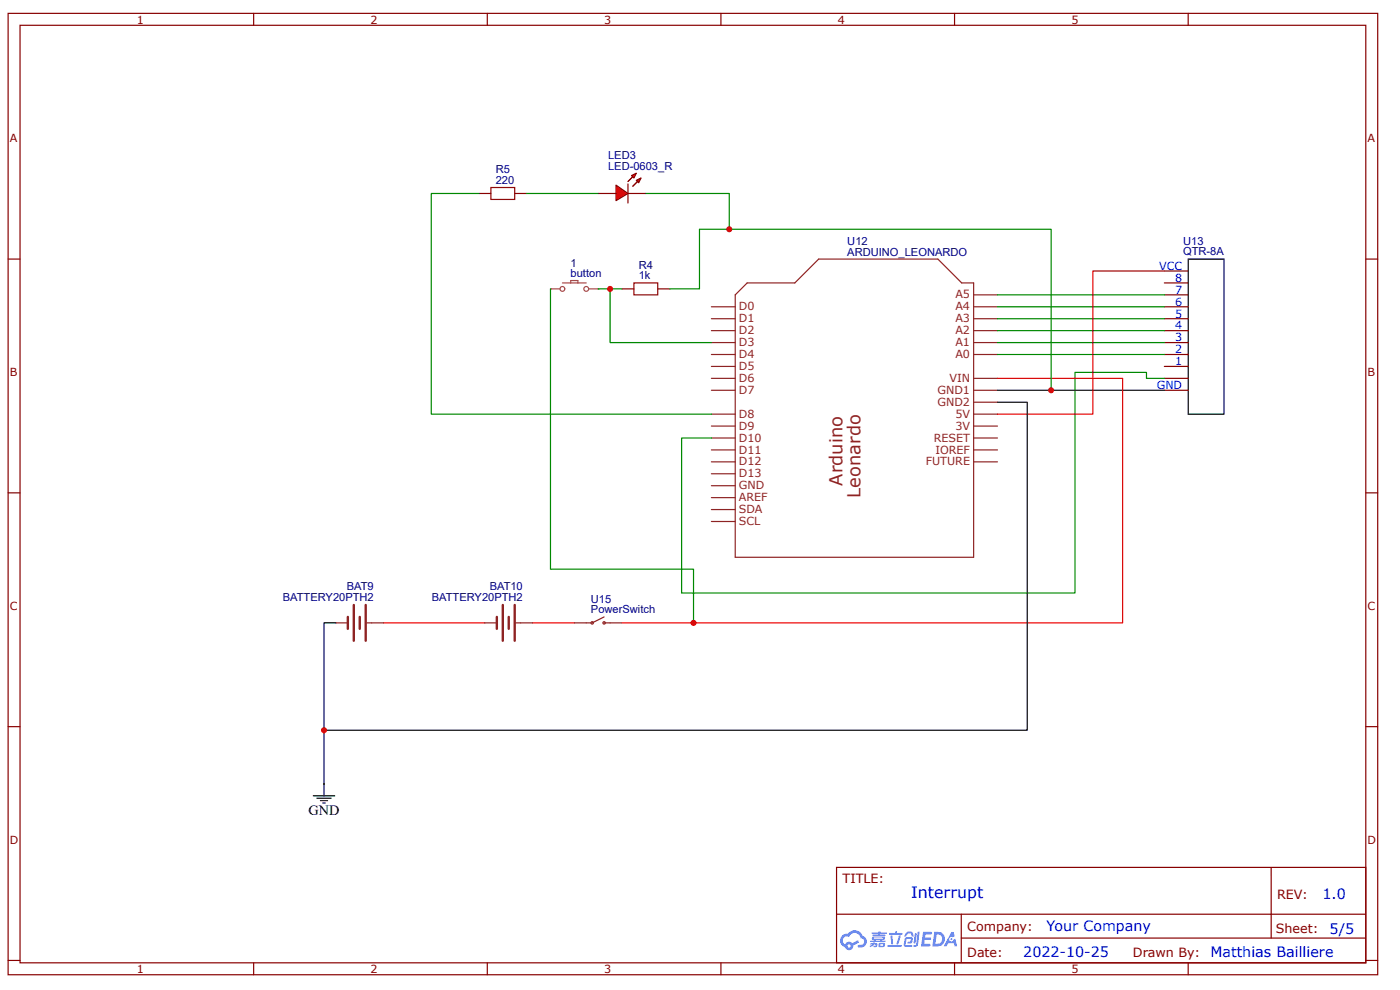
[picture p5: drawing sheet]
<svg xmlns="http://www.w3.org/2000/svg" width="297mm" height="210mm" viewBox="0 0 297 210" stroke-linecap="round" stroke-linejoin="round" font-family="sans-serif">
<g fill="none" stroke="#800" stroke-width=".25">
<path d="M1.7 2.8h290.6v203.9h-290.6zM4.3 5.4h285.5v198.7h-285.5zM53.8 2.8v2.6M103.4 2.8v2.6M152.9 2.8v2.6M202.5 2.8v2.6M252.1 2.8v2.6M1.7 54.9h2.6M289.8 54.9h2.5M1.7 104.5h2.6M289.8 104.5h2.5M1.7 154.1h2.6"/>
<path d="M289.8 154.1h2.5M177.5 183.9h112.3v20.2h-112.3zM177.5 193.8h112.2M203.9 198.9h85.8M203.9 193.8v10.1M269.7 183.9v15M1.7 203.6h2.6M53.8 204.1v2.6M103.4 204.1v2.6M152.9 204.1v2.6M202.5 204.1v2.6M252.1 204.1v2.6"/>
<path d="M289.8 203.6h2.5"/>
</g>
<g fill="#58f">
<path d="M195.8 197.6h1.7l.2 .1-.1 .4h-1.3l-.1 .6h1.1l.2 .3-.2 .3h-1.1l-.1 .8h1.2l.1 .3-.1 .2h-1.9z"/>
<path d="M201.8 197.6h.5l.2 .9-.4 .2a.48 .48 0 0 0-.7 .2 .48 .48 0 0 0 .3 .7 .48 .48 0 0 0 .6-.4l.4-.2 .4 1.6h-.6l-.1-.6h-1.2l-.4 .6h-.6z"/>
<path d="M194.1 197.9h.4l-.3 2-.2 .2-.2-.3z"/>
<path d="M194.7 197.5h.4l-.3 2.8a.57 .57 0 0 1-.5 .4 .57 .57 0 0 1-.6-.2l.7-.3z"/>
<path d="M192.3 197.7l.4-.2 .8 .1 .3 .9-.4 .1-.2-.7h-.6l-.4 .7-.3-.1z"/>
<path d="M192.1 198.8l1.2-.1a.73 .73 0 0 1 .4 .7 .73 .73 0 0 1-.6 .7l-.5-.1-.1-.2 .2-.2h.4l.2-.5h-.9l-.3 1.2 1.3 .1 .1 .2-.2 .2h-1.1l-.4-.2-.1-.4z"/>
<path d="M188.3 200.3h2.8l.2 .3-.2 .2h-2.7z"/>
<path d="M190.7 198.3h.4a2.79 2.79 0 0 1-.7 2l-.2-.2z"/>
<path d="M188.9 198.4h.4l.2 1.6-.2 .2-.2-.1z"/>
<path d="M188.6 197.8h1.3v-.3l.4-.1v.4h1l.2 .2-.2 .2h-2.6z"/>
<path d="M184.7 199.9l.9-.1v.1l.5 .2-.1 .6-.7 .1v-.3h.4v-.2a.45 .45 0 0 0-.6 .3l-.5 .2-.1-.3 .5-.2h-.4z"/>
<path d="M185 197.7h1.3l.1-.2h.4v.2h1.2l.1 .2-.1 .1h-1.3v.2h1l.2 .1-.2 .1h-2.5l-.1-.2h1.2v-.2h-1.3z"/>
<path d="M198.2 197.6l-.4 3h.9a1.55 1.55 0 0 0 1.8-1.5 1.55 1.55 0 0 0-1.8-1.5zM198.7 198.1a1.04 1.04 0 0 1 1.2 1.2 1.04 1.04 0 0 1-1.5 .8z"/>
<path d="M185.1 198.7l-.1 .4 .4 .2v.1h-.7v.3h3.1l.1-.1-.1-.2h-.7l.1-.1a.43 .43 0 0 0 .5-.2 .43 .43 0 0 0-.2-.6h-2.2zM185.4 198.8l2 .1-.2 .1h-1.8zM185.8 199.3h1l-.1 .1h-.8z"/>
<path d="M186.5 200l-.1 .8 1.3-.1v-.8zM186.8 200.2h.5v.3h-.5z"/>
<path d="M178.6 198.4a1.47 1.47 0 0 0 .7 2.4 .89 .89 0 0 0 1 .6 .89 .89 0 0 0 .7-.9l1.3-.7-.3-.5-1.2 .7-.4-.3a.89 .89 0 0 0-1.1 .5 .9 .9 0 0 1-.4-1.2 .9 .9 0 0 1 1.2-.3 1.3 1.3 0 0 1 1.4-.9 1.3 1.3 0 0 1 1.1 1.1 .74 .74 0 0 1 .7 1 .74 .74 0 0 1-1.1 .4l-.2 .2v.2a1.28 1.28 0 0 0 1.8-.6 1.28 1.28 0 0 0-.8-1.7 1.89 1.89 0 0 0-3.2-.4l-.7 .1zM179.8 200.5a.35 .35 0 0 1 .7 0 .35 .35 0 0 1-.7 0z"/>
<circle cx="201.8" cy="199.1" r=".19"/>
</g>
<g fill="none" stroke="#8d2323" stroke-width=".25">
<path d="M150.9 65h5.1M150.9 67.6h5.1M150.9 70.1h5.1M150.9 72.6h5.1M150.9 75.2h5.1M150.9 77.7h5.1M156 62.5l2.5-2.5h10.1l5.1-5.1h25.3l5 5.1h2.6v58.1h-50.6zM206.6 65h5M206.6 67.6h5M206.6 70.1h5M206.6 72.6h5M206.6 75.2h5"/>
<path d="M206.6 62.5h5M150.9 80.2h5.1M150.9 82.7h5.1M150.9 87.8h5.1M150.9 90.3h5.1M150.9 92.9h5.1M150.9 95.4h5.1M150.9 97.9h5.1M206.6 80.2h5M206.6 82.7h5M206.6 87.8h5M206.6 90.3h5"/>
<path d="M206.6 92.9h5M206.6 95.4h5M206.6 97.9h5M206.6 85.3h5M150.9 100.4h5.1M150.9 103h5.1M150.9 105.5h5.1M150.9 110.6h5.1M150.9 108h5.1M71.3 132.1h2.5M77.8 132.1h3.6M102.9 132.1h2.5"/>
<path d="M109.4 132.1h3.6M121.8 132.1h3.6M128.2 132.1h3.8M128.2 130.8l-2.6 1.3"/>
<circle cx="125.6" cy="132.1" r=".25"/>
<circle cx="128.2" cy="132.1" r=".25"/>
</g>
<path d="M252.1 54.9h7.6v32.9h-7.6zM211.6 82.7h35.4M211.6 85.3h6.3v69.5h-149.2M71.3 132.1h-2.6v36.6M66.5 168.7h4.5M67.2 169.2h3.1M68 169.7h1.5M68.5 170.2h.5" fill="none" stroke="#000" stroke-width=".25"/>
<g fill="none" stroke="#800" stroke-width=".25">
<path d="M247 60h5.1M247 57.5h5.1M132 61.2h2.5M139.5 61.2h2.6M247 77.7h5.1M247 75.2h5.1M247 72.6h5.1M247 70.1h5.1M247 67.6h5.1M247 65h5.1M247 62.5h5.1M247 82.7h5.1"/>
<path d="M247 80.2h5.1"/>
</g>
<path d="M116.8 61.2v59.5h30.3v11.4M126.9 61.2h2.5v11.4h21.5M129.4 61.2h2.6M142.1 61.2h6.3v-12.6h74.6v34.1M211.6 72.6h35.4M211.6 70.1h35.4M211.6 75.2h35.4M211.6 65h35.4M211.6 67.6h35.4M211.6 62.5h35.4M247 80.2h-3.8v-1.2h-15.1v46.7h-83.5v-32.8h6.3" fill="none" stroke="#080" stroke-width=".25"/>
<path d="M247 57.5h-15.2v30.3h-20.2M81.4 132.1h21.5M113 132.1h8.8" fill="none" stroke="#c00" stroke-width=".25"/>
<path d="M73.8 130.8v2.5M75.1 128.3v7.5M76.3 130.8v2.5M77.6 128.3v7.5M105.4 130.8v2.5M106.7 128.3v7.5M107.9 130.8v2.5M109.2 128.3v7.5" fill="none" stroke="#8d2323" stroke-width=".51"/>
<path d="M211.6 80.2h26.6v51.9h-106.2" fill="none" stroke="#f00" stroke-width=".25"/>
<g fill="none" stroke="#a54b4b" stroke-width=".25">
<path d="M119.3 60h5.1M121.1 60v-.5h1.5v.5M116.8 61.2h.1M116.8 61.2h2M124.9 61.2h2M126.9 61.2h.1"/>
<circle cx="119.3" cy="61.3" r=".51"/>
<circle cx="124.4" cy="61.3" r=".51"/>
</g>
<path d="M134.5 60h5v2.5h-5z" fill="none" stroke="#a00000" stroke-width=".25"/>
<path d="M130.7 39.2l2.5 1.8-2.5 1.5z" fill="#f00"/>
<path d="M130.7 39.2l2.5 1.8-2.5 1.5zM133.2 39v4" fill="none" stroke="#800" stroke-width=".25"/>
<path d="M133.2 38.5l1-1z" fill="#800"/>
<path d="M134.2 37.5l-1 1" fill="none" stroke="#800" stroke-width=".25"/>
<path d="M135.2 38.5l-1 1z" fill="#800"/>
<path d="M135.2 38.5l-1 1" fill="none" stroke="#800" stroke-width=".25"/>
<path d="M134 37.2l1-.5-.5 1z" fill="#f00"/>
<path d="M134 37.2l1-.5-.5 1z" fill="none" stroke="#800" stroke-width=".25"/>
<path d="M135 38.2l1-.5-.5 1z" fill="#f00"/>
<path d="M135 38.2l1-.5-.5 1zM101.6 41h2.5M109.2 41h2.5M126.9 41h3.8M133.2 41h3.8" fill="none" stroke="#800" stroke-width=".25"/>
<path d="M101.6 41h-10.1v46.8h59.4M111.7 41h15.2M137 41h17.7v7.6" fill="none" stroke="#080" stroke-width=".25"/>
<path d="M104.1 39.8h5.1v2.5h-5.1z" fill="none" stroke="#a00000" stroke-width=".25"/>
<g fill="#c00">
<circle cx="68.7" cy="154.8" r=".63"/>
<circle cx="129.4" cy="61.2" r=".63"/>
<circle cx="223" cy="82.7" r=".63"/>
<circle cx="147.1" cy="132.1" r=".63"/>
<circle cx="154.7" cy="48.6" r=".63"/>
</g>
<g font-size="3.8" fill="#8d2323">
<text x="178.7" y="103" transform="rotate(-90 178.7 103)">Arduino</text>
<text x="182.5" y="105.5" transform="rotate(-90 182.5 105.5)">Leonardo</text>
</g>
<text font-size="3.4" fill="#00f" x="193.3" y="190.4">Interrupt</text>
<text font-size="3" x="65.4" y="172.8">GND</text>
<g font-size="3" fill="#00f">
<text x="280.6" y="190.5">1.0</text>
<text x="222" y="197.4">Your Company</text>
<text x="282.1" y="197.9">5/5</text>
<text x="217.1" y="203">2022-10-25</text>
<text x="256.8" y="202.9">Matthias Bailliere</text>
</g>
<g font-size="2.7" fill="#800">
<text x="178.7" y="187.2">TITLE:</text>
<text x="270.9" y="190.5">REV:</text>
<text x="205.2" y="197.4">Company:</text>
<text x="270.7" y="197.8">Sheet:</text>
<text x="205.2" y="202.9">Date:</text>
<text x="240.3" y="202.9">Drawn By:</text>
</g>
<g font-size="2.4" fill="#800">
<text x="29" y="5">1</text>
<text x="78.6" y="5">2</text>
<text x="128.2" y="5">3</text>
<text x="177.7" y="5">4</text>
<text x="227.3" y="5">5</text>
<text x="2.1" y="30.1">A</text>
<text x="290.1" y="30.1">A</text>
<text x="2.1" y="79.7">B</text>
<text x="290.1" y="79.7">B</text>
<text x="2.1" y="129.3">C</text>
<text x="290.1" y="129.3">C</text>
<text x="2.1" y="178.8">D</text>
<text x="290.1" y="178.8">D</text>
<text x="29" y="206.3">1</text>
<text x="78.6" y="206.3">2</text>
<text x="128.2" y="206.3">3</text>
<text x="177.7" y="206.3">4</text>
<text x="227.3" y="206.3">5</text>
</g>
<g font-size="2.4" fill="#000080">
<text x="129" y="36">LED-0603_R</text>
<text x="129" y="33.7">LED3</text>
<text x="105.2" y="39">220</text>
<text x="105.2" y="36.7">R5</text>
<text x="179.8" y="51.9">U12</text>
<text x="251" y="52">U13</text>
<text x="121.1" y="58.7">button</text>
<text x="121.1" y="56.6">1</text>
<text x="135.5" y="59.2">1k</text>
<text x="135.5" y="57">R4</text>
<text x="179.8" y="54.2">ARDUINO_LEONARDO</text>
<text x="251" y="54.1">QTR-8A</text>
<text x="73.6" y="125.1">BAT9</text>
<text x="103.9" y="125.1">BAT10</text>
<text x="60" y="127.5">BATTERY20PTH2</text>
<text x="91.6" y="127.5">BATTERY20PTH2</text>
<text x="125.4" y="130">PowerSwitch</text>
<text x="125.4" y="127.8">U15</text>
</g>
<g font-size="2.4" fill="#00f">
<text x="245.9" y="57.2">VCC</text>
<text x="249.3" y="59.7">8</text>
<text x="249.3" y="64.8">6</text>
<text x="249.3" y="62.3">7</text>
<text x="249.3" y="69.8">4</text>
<text x="249.3" y="67.3">5</text>
<text x="249.3" y="77.4">1</text>
<text x="249.3" y="74.9">2</text>
<text x="249.3" y="72.4">3</text>
<text x="245.4" y="82.5">GND</text>
</g>
<g font-size="2.4" fill="#8d2323">
<text x="156.7" y="65.8">D0</text>
<text x="202.7" y="63.3">A5</text>
<text x="202.7" y="65.8">A4</text>
<text x="156.7" y="68.3">D1</text>
<text x="156.7" y="70.9">D2</text>
<text x="202.7" y="68.3">A3</text>
<text x="202.7" y="70.9">A2</text>
<text x="156.7" y="73.4">D3</text>
<text x="156.7" y="75.9">D4</text>
<text x="202.7" y="73.4">A1</text>
<text x="202.7" y="75.9">A0</text>
<text x="156.7" y="78.4">D5</text>
<text x="156.7" y="81">D6</text>
<text x="156.7" y="83.5">D7</text>
<text x="198.9" y="83.5">GND1</text>
<text x="201.4" y="81">VIN</text>
<text x="156.7" y="88.6">D8</text>
<text x="198.9" y="86">GND2</text>
<text x="202.7" y="88.6">5V</text>
<text x="156.7" y="91.1">D9</text>
<text x="156.7" y="93.6">D10</text>
<text x="198.1" y="93.6">RESET</text>
<text x="202.7" y="91.1">3V</text>
<text x="156.7" y="96.1">D11</text>
<text x="156.7" y="98.7">D12</text>
<text x="156.7" y="101.2">D13</text>
<text x="196.4" y="98.7">FUTURE</text>
<text x="198.5" y="96.1">IOREF</text>
<text x="156.7" y="103.7">GND</text>
<text x="156.7" y="106.3">AREF</text>
<text x="156.7" y="111.3">SCL</text>
<text x="156.7" y="108.8">SDA</text>
</g>
</svg>
